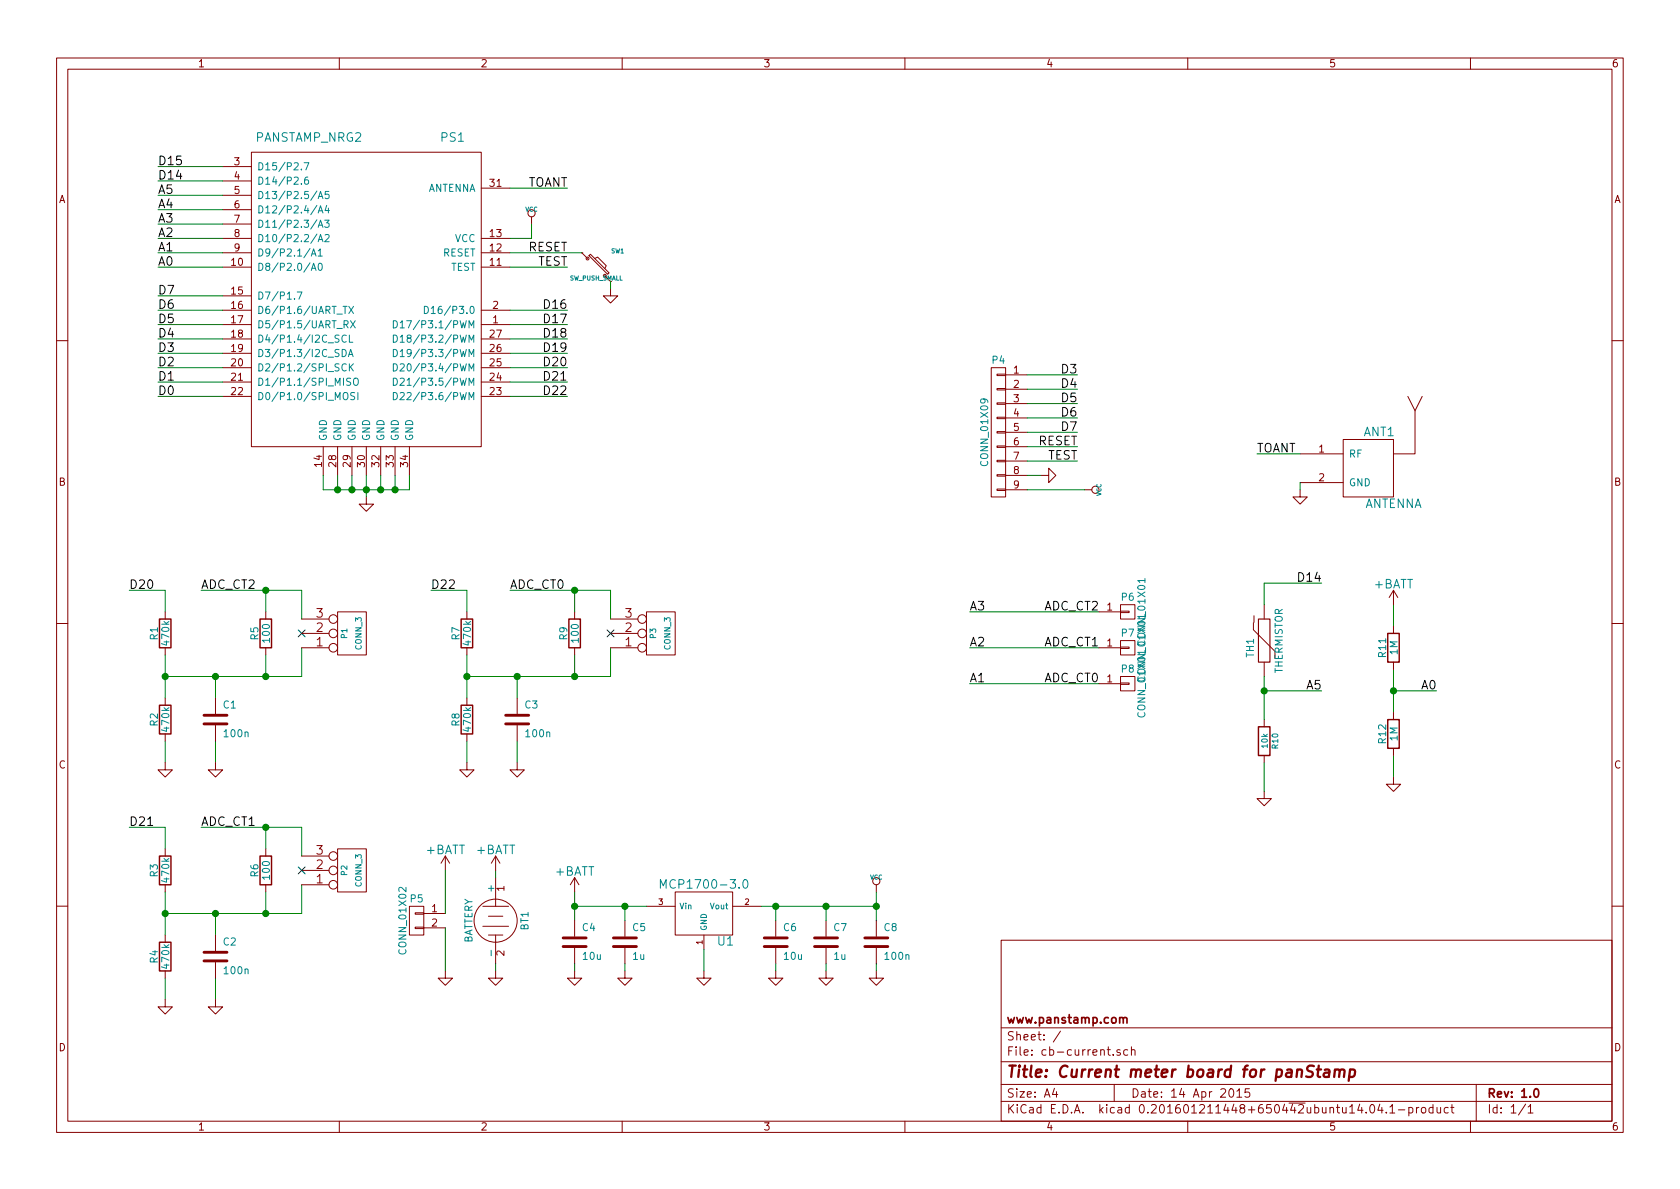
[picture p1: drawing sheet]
EESchema Schematic File Version 2
LIBS:cb-current-rescue
LIBS:power
LIBS:device
LIBS:transistors
LIBS:conn
LIBS:linear
LIBS:regul
LIBS:74xx
LIBS:cmos4000
LIBS:adc-dac
LIBS:memory
LIBS:xilinx
LIBS:microcontrollers
LIBS:dsp
LIBS:microchip
LIBS:analog_switches
LIBS:motorola
LIBS:texas
LIBS:intel
LIBS:audio
LIBS:interface
LIBS:digital-audio
LIBS:philips
LIBS:display
LIBS:cypress
LIBS:siliconi
LIBS:opto
LIBS:atmel
LIBS:contrib
LIBS:valves
LIBS:atmega8
LIBS:atmel89cxxxx
LIBS:atmel-1
LIBS:atmel-2005
LIBS:avr
LIBS:avr-1
LIBS:avr-2
LIBS:avr-3
LIBS:avr-4
LIBS:hopf
LIBS:rfm-ash
LIBS:mycomponents
LIBS:mcp120-130
LIBS:mcp3304
LIBS:microchip_mcp2120
LIBS:microchip-mcp125x-xxx
LIBS:toshiba
LIBS:cb-current-cache
EELAYER 25 0
EELAYER END
$Descr A4 11693 8268
encoding utf-8
Sheet 1 1
Title "Current meter board for panStamp"
Date "14 Apr 2015"
Rev "1.0"
Comp "www.panstamp.com"
Comment1 ""
Comment2 ""
Comment3 ""
Comment4 ""
$EndDescr
Wire Wire Line
	1150 6350 2100 6350
Wire Wire Line
	1150 6800 1150 6950
Wire Wire Line
	1150 6200 1150 6500
Wire Wire Line
	1150 5750 1150 5900
Connection ~ 1150 6350
Connection ~ 1850 5750
Wire Wire Line
	2100 6350 2100 6150
Connection ~ 1850 6350
Wire Wire Line
	2100 5950 2100 5750
Wire Wire Line
	1850 5750 1850 5900
Wire Wire Line
	1850 6200 1850 6350
Wire Wire Line
	2100 5750 1400 5750
Wire Wire Line
	1500 6800 1500 6950
Wire Wire Line
	1500 6350 1500 6500
Connection ~ 1500 6350
Connection ~ 1500 4700
Wire Wire Line
	1500 4700 1500 4850
Wire Wire Line
	1500 5150 1500 5300
Wire Wire Line
	1400 4100 2100 4100
Wire Wire Line
	1850 4550 1850 4700
Wire Wire Line
	1850 4100 1850 4250
Wire Wire Line
	2100 4100 2100 4300
Connection ~ 1850 4700
Wire Wire Line
	2100 4500 2100 4700
Connection ~ 1850 4100
Connection ~ 1150 4700
Wire Wire Line
	1150 4100 1150 4250
Wire Wire Line
	1150 4550 1150 4850
Wire Wire Line
	1150 5150 1150 5300
Wire Wire Line
	2100 4700 1150 4700
Wire Wire Line
	3550 4100 4250 4100
Wire Wire Line
	4000 4550 4000 4700
Wire Wire Line
	3600 5150 3600 5300
Wire Wire Line
	3250 5150 3250 5300
Wire Wire Line
	4000 4100 4000 4250
Wire Wire Line
	4250 4100 4250 4300
Connection ~ 4000 4700
Wire Wire Line
	4250 4500 4250 4700
Wire Wire Line
	3250 4550 3250 4850
Wire Wire Line
	3250 4100 3250 4250
Connection ~ 3250 4700
Wire Wire Line
	3600 4700 3600 4850
Connection ~ 3600 4700
Connection ~ 4000 4100
Wire Wire Line
	4250 4700 3250 4700
$Comp
L C C3
U 1 1
P 3600 5000
F 0 "C3" H 3650 5100 50  0000 L CNN
F 1 "100n" H 3650 4900 50  0000 L CNN
F 2 "old_mysmd:SM0603S" H 3600 5000 60  0001 C CNN
F 3 "" H 3600 5000 60  0001 C CNN
	1    3600 5000
	1    0    0    -1  
$EndComp
$Comp
L GND #PWR01
U 1 1
P 3600 5300
F 0 "#PWR01" H 3600 5300 30  0001 C CNN
F 1 "GND" H 3600 5230 30  0001 C CNN
F 2 "" H 3600 5300 60  0001 C CNN
F 3 "" H 3600 5300 60  0001 C CNN
	1    3600 5300
	1    0    0    -1  
$EndComp
$Comp
L GND #PWR02
U 1 1
P 3250 5300
F 0 "#PWR02" H 3250 5300 30  0001 C CNN
F 1 "GND" H 3250 5230 30  0001 C CNN
F 2 "" H 3250 5300 60  0001 C CNN
F 3 "" H 3250 5300 60  0001 C CNN
	1    3250 5300
	1    0    0    -1  
$EndComp
$Comp
L R R8
U 1 1
P 3250 5000
F 0 "R8" V 3330 5000 50  0000 C CNN
F 1 "470k" V 3250 5000 50  0000 C CNN
F 2 "old_mysmd:SM0603S" H 3250 5000 60  0001 C CNN
F 3 "" H 3250 5000 60  0001 C CNN
	1    3250 5000
	-1   0    0    1   
$EndComp
$Comp
L R R7
U 1 1
P 3250 4400
F 0 "R7" V 3330 4400 50  0000 C CNN
F 1 "470k" V 3250 4400 50  0000 C CNN
F 2 "old_mysmd:SM0603S" H 3250 4400 60  0001 C CNN
F 3 "" H 3250 4400 60  0001 C CNN
	1    3250 4400
	-1   0    0    1   
$EndComp
$Comp
L CONN_3 P3
U 1 1
P 4600 4400
F 0 "P3" V 4550 4400 40  0000 C CNN
F 1 "CONN_3" V 4650 4400 40  0000 C CNN
F 2 "mysmd:audio_jack_smd_01" H 4600 4400 60  0001 C CNN
F 3 "" H 4600 4400 60  0001 C CNN
	1    4600 4400
	1    0    0    1   
$EndComp
$Comp
L R R9
U 1 1
P 4000 4400
F 0 "R9" V 4080 4400 50  0000 C CNN
F 1 "100" V 4000 4400 50  0000 C CNN
F 2 "old_mysmd:SM0603S" H 4000 4400 60  0001 C CNN
F 3 "" H 4000 4400 60  0001 C CNN
	1    4000 4400
	-1   0    0    1   
$EndComp
Text Label 1400 5750 0    60   ~ 0
ADC_CT1
$Comp
L R R6
U 1 1
P 1850 6050
F 0 "R6" V 1930 6050 50  0000 C CNN
F 1 "100" V 1850 6050 50  0000 C CNN
F 2 "old_mysmd:SM0603S" H 1850 6050 60  0001 C CNN
F 3 "" H 1850 6050 60  0001 C CNN
	1    1850 6050
	-1   0    0    1   
$EndComp
$Comp
L CONN_3 P2
U 1 1
P 2450 6050
F 0 "P2" V 2400 6050 40  0000 C CNN
F 1 "CONN_3" V 2500 6050 40  0000 C CNN
F 2 "mysmd:audio_jack_smd_01" H 2450 6050 60  0001 C CNN
F 3 "" H 2450 6050 60  0001 C CNN
	1    2450 6050
	1    0    0    1   
$EndComp
NoConn ~ 2100 6050
$Comp
L C C2
U 1 1
P 1500 6650
F 0 "C2" H 1550 6750 50  0000 L CNN
F 1 "100n" H 1550 6550 50  0000 L CNN
F 2 "old_mysmd:SM0603S" H 1500 6650 60  0001 C CNN
F 3 "" H 1500 6650 60  0001 C CNN
	1    1500 6650
	1    0    0    -1  
$EndComp
$Comp
L GND #PWR03
U 1 1
P 1150 6950
F 0 "#PWR03" H 1150 6950 30  0001 C CNN
F 1 "GND" H 1150 6880 30  0001 C CNN
F 2 "" H 1150 6950 60  0001 C CNN
F 3 "" H 1150 6950 60  0001 C CNN
	1    1150 6950
	1    0    0    -1  
$EndComp
$Comp
L R R4
U 1 1
P 1150 6650
F 0 "R4" V 1230 6650 50  0000 C CNN
F 1 "470k" V 1150 6650 50  0000 C CNN
F 2 "old_mysmd:SM0603S" H 1150 6650 60  0001 C CNN
F 3 "" H 1150 6650 60  0001 C CNN
	1    1150 6650
	-1   0    0    1   
$EndComp
$Comp
L R R3
U 1 1
P 1150 6050
F 0 "R3" V 1230 6050 50  0000 C CNN
F 1 "470k" V 1150 6050 50  0000 C CNN
F 2 "old_mysmd:SM0603S" H 1150 6050 60  0001 C CNN
F 3 "" H 1150 6050 60  0001 C CNN
	1    1150 6050
	-1   0    0    1   
$EndComp
$Comp
L GND #PWR04
U 1 1
P 1500 6950
F 0 "#PWR04" H 1500 6950 30  0001 C CNN
F 1 "GND" H 1500 6880 30  0001 C CNN
F 2 "" H 1500 6950 60  0001 C CNN
F 3 "" H 1500 6950 60  0001 C CNN
	1    1500 6950
	1    0    0    -1  
$EndComp
$Comp
L GND #PWR05
U 1 1
P 1500 5300
F 0 "#PWR05" H 1500 5300 30  0001 C CNN
F 1 "GND" H 1500 5230 30  0001 C CNN
F 2 "" H 1500 5300 60  0001 C CNN
F 3 "" H 1500 5300 60  0001 C CNN
	1    1500 5300
	1    0    0    -1  
$EndComp
$Comp
L R R1
U 1 1
P 1150 4400
F 0 "R1" V 1230 4400 50  0000 C CNN
F 1 "470k" V 1150 4400 50  0000 C CNN
F 2 "old_mysmd:SM0603S" H 1150 4400 60  0001 C CNN
F 3 "" H 1150 4400 60  0001 C CNN
	1    1150 4400
	-1   0    0    1   
$EndComp
$Comp
L R R2
U 1 1
P 1150 5000
F 0 "R2" V 1230 5000 50  0000 C CNN
F 1 "470k" V 1150 5000 50  0000 C CNN
F 2 "old_mysmd:SM0603S" H 1150 5000 60  0001 C CNN
F 3 "" H 1150 5000 60  0001 C CNN
	1    1150 5000
	-1   0    0    1   
$EndComp
$Comp
L GND #PWR06
U 1 1
P 1150 5300
F 0 "#PWR06" H 1150 5300 30  0001 C CNN
F 1 "GND" H 1150 5230 30  0001 C CNN
F 2 "" H 1150 5300 60  0001 C CNN
F 3 "" H 1150 5300 60  0001 C CNN
	1    1150 5300
	1    0    0    -1  
$EndComp
$Comp
L C C1
U 1 1
P 1500 5000
F 0 "C1" H 1550 5100 50  0000 L CNN
F 1 "100n" H 1550 4900 50  0000 L CNN
F 2 "old_mysmd:SM0603S" H 1500 5000 60  0001 C CNN
F 3 "" H 1500 5000 60  0001 C CNN
	1    1500 5000
	1    0    0    -1  
$EndComp
NoConn ~ 2100 4400
$Comp
L CONN_3 P1
U 1 1
P 2450 4400
F 0 "P1" V 2400 4400 40  0000 C CNN
F 1 "CONN_3" V 2500 4400 40  0000 C CNN
F 2 "mysmd:audio_jack_smd_01" H 2450 4400 60  0001 C CNN
F 3 "" H 2450 4400 60  0001 C CNN
	1    2450 4400
	1    0    0    1   
$EndComp
$Comp
L R R5
U 1 1
P 1850 4400
F 0 "R5" V 1930 4400 50  0000 C CNN
F 1 "100" V 1850 4400 50  0000 C CNN
F 2 "old_mysmd:SM0603S" H 1850 4400 60  0001 C CNN
F 3 "" H 1850 4400 60  0001 C CNN
	1    1850 4400
	-1   0    0    1   
$EndComp
Text Label 1400 4100 0    60   ~ 0
ADC_CT2
Text Label 3550 4100 0    60   ~ 0
ADC_CT0
$Comp
L BATTERY BT1
U 1 1
P 3450 6400
F 0 "BT1" H 3450 6600 50  0000 C CNN
F 1 "BATTERY" H 3450 6210 50  0000 C CNN
F 2 "myconnectors:JMP-2" H 3450 6400 60  0001 C CNN
F 3 "" H 3450 6400 60  0000 C CNN
	1    3450 6400
	0    1    1    0   
$EndComp
$Comp
L GND #PWR07
U 1 1
P 3450 6750
F 0 "#PWR07" H 3450 6750 30  0001 C CNN
F 1 "GND" H 3450 6680 30  0001 C CNN
F 2 "" H 3450 6750 60  0000 C CNN
F 3 "" H 3450 6750 60  0000 C CNN
	1    3450 6750
	1    0    0    -1  
$EndComp
Wire Wire Line
	3450 6100 3450 6050
Wire Wire Line
	3450 6750 3450 6700
Wire Wire Line
	6750 4250 7650 4250
Wire Wire Line
	6750 4500 7650 4500
Wire Wire Line
	6750 4750 7650 4750
Text Label 7650 4250 2    60   ~ 0
ADC_CT2
Text Label 7650 4750 2    60   ~ 0
ADC_CT0
Text Label 7650 4500 2    60   ~ 0
ADC_CT1
$Comp
L SW_PUSH_SMALL SW1
U 1 1
P 4150 1850
F 0 "SW1" H 4300 1960 30  0000 C CNN
F 1 "SW_PUSH_SMALL" H 4150 1771 30  0000 C CNN
F 2 "mysmd:switch-tact-noah" H 4150 1850 60  0001 C CNN
F 3 "" H 4150 1850 60  0000 C CNN
	1    4150 1850
	1    0    0    -1  
$EndComp
$Comp
L GND #PWR08
U 1 1
P 4250 2000
F 0 "#PWR08" H 4250 2000 30  0001 C CNN
F 1 "GND" H 4250 1930 30  0001 C CNN
F 2 "" H 4250 2000 60  0000 C CNN
F 3 "" H 4250 2000 60  0000 C CNN
	1    4250 2000
	1    0    0    -1  
$EndComp
Wire Wire Line
	4250 1950 4250 2000
$Comp
L CONN_01X09 P4
U 1 1
P 6950 3000
F 0 "P4" H 6950 3500 50  0000 C CNN
F 1 "CONN_01X09" V 7050 3000 50  0000 C CNN
F 2 "mysmd:audio_jack_smd_01" H 6950 3000 60  0001 C CNN
F 3 "" H 6950 3000 60  0000 C CNN
	1    6950 3000
	-1   0    0    -1  
$EndComp
Text Label 7500 3200 2    60   ~ 0
TEST
Text Label 7500 3100 2    60   ~ 0
RESET
$Comp
L VCC #PWR09
U 1 1
P 7550 3400
F 0 "#PWR09" H 7550 3500 30  0001 C CNN
F 1 "VCC" H 7550 3500 30  0000 C CNN
F 2 "" H 7550 3400 60  0001 C CNN
F 3 "" H 7550 3400 60  0001 C CNN
	1    7550 3400
	0    1    1    0   
$EndComp
Wire Wire Line
	7150 2600 7500 2600
Wire Wire Line
	7150 2700 7500 2700
Wire Wire Line
	7150 2800 7500 2800
Text Label 7500 2800 2    60   ~ 0
D5
Wire Wire Line
	7150 2900 7500 2900
Text Label 7500 2900 2    60   ~ 0
D6
Wire Wire Line
	7150 3000 7500 3000
$Comp
L PANSTAMP_NRG2-RESCUE-cb-current PS1
U 1 1
P 2550 2050
F 0 "PS1" H 3150 3150 60  0000 C CNN
F 1 "PANSTAMP_NRG2" H 2150 3150 60  0000 C CNN
F 2 "mysmd:PANSTAMP_2" H 2600 2450 60  0001 C CNN
F 3 "" H 2600 2450 60  0000 C CNN
	1    2550 2050
	1    0    0    -1  
$EndComp
Wire Wire Line
	7150 3200 7500 3200
Wire Wire Line
	7150 3100 7500 3100
Wire Wire Line
	7150 3400 7550 3400
$Comp
L VCC #PWR010
U 1 1
P 3700 1550
F 0 "#PWR010" H 3700 1650 30  0001 C CNN
F 1 "VCC" H 3700 1650 30  0000 C CNN
F 2 "" H 3700 1550 60  0001 C CNN
F 3 "" H 3700 1550 60  0001 C CNN
	1    3700 1550
	1    0    0    -1  
$EndComp
Wire Wire Line
	3550 1650 3700 1650
Wire Wire Line
	3700 1650 3700 1550
$Comp
L GND #PWR011
U 1 1
P 2550 3450
F 0 "#PWR011" H 2550 3450 30  0001 C CNN
F 1 "GND" H 2550 3380 30  0001 C CNN
F 2 "" H 2550 3450 60  0001 C CNN
F 3 "" H 2550 3450 60  0001 C CNN
	1    2550 3450
	1    0    0    -1  
$EndComp
Wire Wire Line
	2250 3300 2250 3400
Wire Wire Line
	2250 3400 2850 3400
Wire Wire Line
	2850 3400 2850 3300
Wire Wire Line
	2550 3300 2550 3450
Connection ~ 2550 3400
Wire Wire Line
	2450 3300 2450 3400
Connection ~ 2450 3400
Wire Wire Line
	2350 3300 2350 3400
Connection ~ 2350 3400
Wire Wire Line
	2650 3300 2650 3400
Connection ~ 2650 3400
Wire Wire Line
	2750 3300 2750 3400
Connection ~ 2750 3400
Wire Wire Line
	3550 1750 4050 1750
Wire Wire Line
	3550 1850 3950 1850
Text Label 3950 1750 2    60   ~ 0
RESET
Text Label 3950 1850 2    60   ~ 0
TEST
Wire Wire Line
	3550 2150 3950 2150
Wire Wire Line
	3550 2250 3950 2250
Text Label 3950 2150 2    60   ~ 0
D16
Text Label 3950 2250 2    60   ~ 0
D17
Wire Wire Line
	3550 2350 3950 2350
Wire Wire Line
	3550 2450 3950 2450
Text Label 3950 2350 2    60   ~ 0
D18
Text Label 3950 2450 2    60   ~ 0
D19
Wire Wire Line
	3550 2550 3950 2550
Text Label 3950 2550 2    60   ~ 0
D20
Wire Wire Line
	3550 2650 3950 2650
Wire Wire Line
	3550 2750 3950 2750
Text Label 3950 2650 2    60   ~ 0
D21
Text Label 3950 2750 2    60   ~ 0
D22
Wire Wire Line
	1550 1150 1100 1150
Text Label 1100 1150 0    60   ~ 0
D15
Wire Wire Line
	1550 1250 1100 1250
Text Label 1100 1250 0    60   ~ 0
D14
Wire Wire Line
	1550 1350 1100 1350
Text Label 1100 1350 0    60   ~ 0
A5
Wire Wire Line
	1550 1450 1100 1450
Text Label 1100 1450 0    60   ~ 0
A4
Wire Wire Line
	1550 1550 1100 1550
Wire Wire Line
	1550 1650 1100 1650
Wire Wire Line
	1550 1750 1100 1750
Wire Wire Line
	1550 1850 1100 1850
Wire Wire Line
	1550 2050 1100 2050
Wire Wire Line
	1550 2150 1100 2150
Text Label 1100 2150 0    60   ~ 0
D6
Wire Wire Line
	1550 2250 1100 2250
Text Label 1100 2250 0    60   ~ 0
D5
Wire Wire Line
	1550 2350 1100 2350
Wire Wire Line
	1550 2450 1100 2450
Text Label 1100 2450 0    60   ~ 0
D3
Wire Wire Line
	1550 2550 1100 2550
Text Label 1100 2550 0    60   ~ 0
D2
Wire Wire Line
	1550 2650 1100 2650
Text Label 1100 2650 0    60   ~ 0
D1
Wire Wire Line
	1550 2750 1100 2750
Text Label 1100 2750 0    60   ~ 0
D0
Wire Wire Line
	7150 3300 7250 3300
$Comp
L THERMISTOR TH1
U 1 1
P 8800 4450
F 0 "TH1" V 8900 4500 50  0000 C CNN
F 1 "THERMISTOR" V 8700 4450 50  0000 C CNN
F 2 "mysmd:SM0603S" H 8800 4450 60  0001 C CNN
F 3 "" H 8800 4450 60  0000 C CNN
	1    8800 4450
	-1   0    0    1   
$EndComp
$Comp
L R R10
U 1 1
P 8800 5150
F 0 "R10" V 8880 5150 40  0000 C CNN
F 1 "10k" V 8807 5151 40  0000 C CNN
F 2 "old_mysmd:SM0603S" V 8730 5150 30  0001 C CNN
F 3 "" H 8800 5150 30  0001 C CNN
	1    8800 5150
	1    0    0    -1  
$EndComp
Wire Wire Line
	8800 4700 8800 5000
$Comp
L GND #PWR012
U 1 1
P 8800 5500
F 0 "#PWR012" H 8800 5500 30  0001 C CNN
F 1 "GND" H 8800 5430 30  0001 C CNN
F 2 "" H 8800 5500 60  0001 C CNN
F 3 "" H 8800 5500 60  0001 C CNN
	1    8800 5500
	1    0    0    -1  
$EndComp
Wire Wire Line
	8800 5300 8800 5500
Wire Wire Line
	8800 4200 8800 4050
Wire Wire Line
	8800 4050 9200 4050
Wire Wire Line
	8800 4800 9200 4800
Connection ~ 8800 4800
Text Label 9200 4800 2    60   ~ 0
A5
Text Label 9200 4050 2    60   ~ 0
D14
Text Label 1100 2050 0    60   ~ 0
D7
$Comp
L ANTENNA ANT1
U 1 1
P 9500 3250
F 0 "ANT1" H 9600 3500 60  0000 C CNN
F 1 "ANTENNA" H 9700 3000 60  0000 C CNN
F 2 "myconnectors:SMA_RightAngle_Tyco" H 9500 3250 60  0001 C CNN
F 3 "" H 9500 3250 60  0000 C CNN
	1    9500 3250
	1    0    0    -1  
$EndComp
Wire Wire Line
	8750 3150 9050 3150
$Comp
L GND #PWR013
U 1 1
P 9050 3400
F 0 "#PWR013" H 9050 3400 30  0001 C CNN
F 1 "GND" H 9050 3330 30  0001 C CNN
F 2 "" H 9050 3400 60  0001 C CNN
F 3 "" H 9050 3400 60  0001 C CNN
	1    9050 3400
	1    0    0    -1  
$EndComp
Wire Wire Line
	9050 3400 9050 3350
Text Label 7500 3000 2    60   ~ 0
D7
Text Label 1100 2350 0    60   ~ 0
D4
Text Label 7500 2600 2    60   ~ 0
D3
Text Label 7500 2700 2    60   ~ 0
D4
$Comp
L GND #PWR014
U 1 1
P 7250 3300
F 0 "#PWR014" H 7250 3300 30  0001 C CNN
F 1 "GND" H 7250 3230 30  0001 C CNN
F 2 "" H 7250 3300 60  0001 C CNN
F 3 "" H 7250 3300 60  0001 C CNN
	1    7250 3300
	0    -1   -1   0   
$EndComp
Text Label 8750 3150 0    60   ~ 0
TOANT
Wire Wire Line
	3550 1300 3950 1300
Text Label 3950 1300 2    60   ~ 0
TOANT
Text Label 1100 1850 0    60   ~ 0
A0
Text Label 1100 1550 0    60   ~ 0
A3
Text Label 1100 1650 0    60   ~ 0
A2
Text Label 1100 1750 0    60   ~ 0
A1
Text Label 10000 4800 2    60   ~ 0
A0
Text Label 6750 4750 0    60   ~ 0
A1
Text Label 6750 4500 0    60   ~ 0
A2
$Comp
L MCP1702 U1
U 1 1
P 4900 6350
F 0 "U1" H 5050 6154 60  0000 C CNN
F 1 "MCP1700-3.0" H 4900 6550 60  0000 C CNN
F 2 "libcms:SOT23" H 4900 6350 60  0001 C CNN
F 3 "" H 4900 6350 60  0000 C CNN
	1    4900 6350
	1    0    0    -1  
$EndComp
$Comp
L GND #PWR015
U 1 1
P 4350 6750
F 0 "#PWR015" H 4350 6750 30  0001 C CNN
F 1 "GND" H 4350 6680 30  0001 C CNN
F 2 "" H 4350 6750 60  0001 C CNN
F 3 "" H 4350 6750 60  0001 C CNN
	1    4350 6750
	1    0    0    -1  
$EndComp
$Comp
L C C5
U 1 1
P 4350 6550
F 0 "C5" H 4400 6650 50  0000 L CNN
F 1 "1u" H 4400 6450 50  0000 L CNN
F 2 "mysmd:SM0603S" H 4350 6550 60  0001 C CNN
F 3 "" H 4350 6550 60  0001 C CNN
	1    4350 6550
	1    0    0    -1  
$EndComp
Wire Wire Line
	4350 6750 4350 6700
Wire Wire Line
	4000 6300 4500 6300
Wire Wire Line
	4350 6300 4350 6400
Connection ~ 4350 6300
$Comp
L GND #PWR016
U 1 1
P 4900 6750
F 0 "#PWR016" H 4900 6750 30  0001 C CNN
F 1 "GND" H 4900 6680 30  0001 C CNN
F 2 "" H 4900 6750 60  0001 C CNN
F 3 "" H 4900 6750 60  0001 C CNN
	1    4900 6750
	1    0    0    -1  
$EndComp
Wire Wire Line
	4900 6750 4900 6600
$Comp
L VCC #PWR017
U 1 1
P 6100 6200
F 0 "#PWR017" H 6100 6300 30  0001 C CNN
F 1 "VCC" H 6100 6300 30  0000 C CNN
F 2 "" H 6100 6200 60  0000 C CNN
F 3 "" H 6100 6200 60  0000 C CNN
	1    6100 6200
	1    0    0    -1  
$EndComp
Wire Wire Line
	5300 6300 6100 6300
Wire Wire Line
	6100 6200 6100 6400
Wire Wire Line
	4000 6200 4000 6400
$Comp
L GND #PWR018
U 1 1
P 4000 6750
F 0 "#PWR018" H 4000 6750 30  0001 C CNN
F 1 "GND" H 4000 6680 30  0001 C CNN
F 2 "" H 4000 6750 60  0001 C CNN
F 3 "" H 4000 6750 60  0001 C CNN
	1    4000 6750
	1    0    0    -1  
$EndComp
$Comp
L C C4
U 1 1
P 4000 6550
F 0 "C4" H 4050 6650 50  0000 L CNN
F 1 "10u" H 4050 6450 50  0000 L CNN
F 2 "old_mysmd:SM0603S" H 4000 6550 60  0001 C CNN
F 3 "" H 4000 6550 60  0001 C CNN
	1    4000 6550
	1    0    0    -1  
$EndComp
Wire Wire Line
	4000 6750 4000 6700
Connection ~ 4000 6300
$Comp
L GND #PWR019
U 1 1
P 5750 6750
F 0 "#PWR019" H 5750 6750 30  0001 C CNN
F 1 "GND" H 5750 6680 30  0001 C CNN
F 2 "" H 5750 6750 60  0001 C CNN
F 3 "" H 5750 6750 60  0001 C CNN
	1    5750 6750
	1    0    0    -1  
$EndComp
$Comp
L C C7
U 1 1
P 5750 6550
F 0 "C7" H 5800 6650 50  0000 L CNN
F 1 "1u" H 5800 6450 50  0000 L CNN
F 2 "mysmd:SM0603S" H 5750 6550 60  0001 C CNN
F 3 "" H 5750 6550 60  0001 C CNN
	1    5750 6550
	1    0    0    -1  
$EndComp
Wire Wire Line
	5750 6750 5750 6700
$Comp
L GND #PWR020
U 1 1
P 5400 6750
F 0 "#PWR020" H 5400 6750 30  0001 C CNN
F 1 "GND" H 5400 6680 30  0001 C CNN
F 2 "" H 5400 6750 60  0001 C CNN
F 3 "" H 5400 6750 60  0001 C CNN
	1    5400 6750
	1    0    0    -1  
$EndComp
$Comp
L C C6
U 1 1
P 5400 6550
F 0 "C6" H 5450 6650 50  0000 L CNN
F 1 "10u" H 5450 6450 50  0000 L CNN
F 2 "mysmd:SM0603S" H 5400 6550 60  0001 C CNN
F 3 "" H 5400 6550 60  0001 C CNN
	1    5400 6550
	1    0    0    -1  
$EndComp
Wire Wire Line
	5400 6750 5400 6700
$Comp
L C C8
U 1 1
P 6100 6550
F 0 "C8" H 6150 6650 50  0000 L CNN
F 1 "100n" H 6150 6450 50  0000 L CNN
F 2 "old_mysmd:SM0603S" H 6100 6550 60  0001 C CNN
F 3 "" H 6100 6550 60  0001 C CNN
	1    6100 6550
	1    0    0    -1  
$EndComp
$Comp
L GND #PWR021
U 1 1
P 6100 6750
F 0 "#PWR021" H 6100 6750 30  0001 C CNN
F 1 "GND" H 6100 6680 30  0001 C CNN
F 2 "" H 6100 6750 60  0001 C CNN
F 3 "" H 6100 6750 60  0001 C CNN
	1    6100 6750
	1    0    0    -1  
$EndComp
Wire Wire Line
	6100 6750 6100 6700
Connection ~ 5400 6300
Connection ~ 6100 6300
Wire Wire Line
	5750 6400 5750 6300
Connection ~ 5750 6300
Wire Wire Line
	5400 6400 5400 6300
$Comp
L +BATT #PWR022
U 1 1
P 4000 6200
F 0 "#PWR022" H 4000 6050 60  0001 C CNN
F 1 "+BATT" H 4000 6340 60  0000 C CNN
F 2 "" H 4000 6200 60  0000 C CNN
F 3 "" H 4000 6200 60  0000 C CNN
	1    4000 6200
	1    0    0    -1  
$EndComp
$Comp
L +BATT #PWR023
U 1 1
P 3450 6050
F 0 "#PWR023" H 3450 5900 60  0001 C CNN
F 1 "+BATT" H 3450 6190 60  0000 C CNN
F 2 "" H 3450 6050 60  0000 C CNN
F 3 "" H 3450 6050 60  0000 C CNN
	1    3450 6050
	1    0    0    -1  
$EndComp
$Comp
L CONN_01X02 P5
U 1 1
P 2900 6400
F 0 "P5" H 2900 6550 50  0000 C CNN
F 1 "CONN_01X02" V 3000 6400 50  0000 C CNN
F 2 "myconnectors:JMP-2" H 2900 6400 60  0001 C CNN
F 3 "" H 2900 6400 60  0000 C CNN
	1    2900 6400
	-1   0    0    -1  
$EndComp
$Comp
L +BATT #PWR024
U 1 1
P 3100 6050
F 0 "#PWR024" H 3100 5900 60  0001 C CNN
F 1 "+BATT" H 3100 6190 60  0000 C CNN
F 2 "" H 3100 6050 60  0000 C CNN
F 3 "" H 3100 6050 60  0000 C CNN
	1    3100 6050
	1    0    0    -1  
$EndComp
Wire Wire Line
	3100 6350 3100 6050
$Comp
L GND #PWR025
U 1 1
P 3100 6750
F 0 "#PWR025" H 3100 6750 30  0001 C CNN
F 1 "GND" H 3100 6680 30  0001 C CNN
F 2 "" H 3100 6750 60  0000 C CNN
F 3 "" H 3100 6750 60  0000 C CNN
	1    3100 6750
	1    0    0    -1  
$EndComp
Wire Wire Line
	3100 6450 3100 6750
NoConn ~ 4250 4400
$Comp
L CONN_01X01 P8
U 1 1
P 7850 4750
F 0 "P8" H 7850 4850 50  0000 C CNN
F 1 "CONN_01X01" V 7950 4750 50  0000 C CNN
F 2 "myconnectors:pin" H 7850 4750 60  0001 C CNN
F 3 "" H 7850 4750 60  0000 C CNN
	1    7850 4750
	1    0    0    -1  
$EndComp
$Comp
L CONN_01X01 P7
U 1 1
P 7850 4500
F 0 "P7" H 7850 4600 50  0000 C CNN
F 1 "CONN_01X01" V 7950 4500 50  0000 C CNN
F 2 "myconnectors:pin" H 7850 4500 60  0001 C CNN
F 3 "" H 7850 4500 60  0000 C CNN
	1    7850 4500
	1    0    0    -1  
$EndComp
$Comp
L CONN_01X01 P6
U 1 1
P 7850 4250
F 0 "P6" H 7850 4350 50  0000 C CNN
F 1 "CONN_01X01" V 7950 4250 50  0000 C CNN
F 2 "myconnectors:pin" H 7850 4250 60  0001 C CNN
F 3 "" H 7850 4250 60  0000 C CNN
	1    7850 4250
	1    0    0    -1  
$EndComp
Text Label 6750 4250 0    60   ~ 0
A3
Wire Wire Line
	9700 5250 9700 5400
Wire Wire Line
	9700 4650 9700 4950
Wire Wire Line
	9700 4200 9700 4350
Connection ~ 9700 4800
$Comp
L GND #PWR026
U 1 1
P 9700 5400
F 0 "#PWR026" H 9700 5400 30  0001 C CNN
F 1 "GND" H 9700 5330 30  0001 C CNN
F 2 "" H 9700 5400 60  0001 C CNN
F 3 "" H 9700 5400 60  0001 C CNN
	1    9700 5400
	1    0    0    -1  
$EndComp
$Comp
L R R12
U 1 1
P 9700 5100
F 0 "R12" V 9780 5100 50  0000 C CNN
F 1 "1M" V 9700 5100 50  0000 C CNN
F 2 "old_mysmd:SM0603S" H 9700 5100 60  0001 C CNN
F 3 "" H 9700 5100 60  0001 C CNN
	1    9700 5100
	-1   0    0    1   
$EndComp
$Comp
L R R11
U 1 1
P 9700 4500
F 0 "R11" V 9780 4500 50  0000 C CNN
F 1 "1M" V 9700 4500 50  0000 C CNN
F 2 "old_mysmd:SM0603S" H 9700 4500 60  0001 C CNN
F 3 "" H 9700 4500 60  0001 C CNN
	1    9700 4500
	-1   0    0    1   
$EndComp
Wire Wire Line
	9700 4800 10000 4800
$Comp
L +BATT #PWR027
U 1 1
P 9700 4200
F 0 "#PWR027" H 9700 4050 60  0001 C CNN
F 1 "+BATT" H 9700 4340 60  0000 C CNN
F 2 "" H 9700 4200 60  0000 C CNN
F 3 "" H 9700 4200 60  0000 C CNN
	1    9700 4200
	1    0    0    -1  
$EndComp
Wire Wire Line
	3250 4100 3000 4100
Wire Wire Line
	1150 4100 900  4100
Wire Wire Line
	1150 5750 900  5750
Text Label 900  4100 0    60   ~ 0
D20
Text Label 900  5750 0    60   ~ 0
D21
Text Label 3000 4100 0    60   ~ 0
D22
$EndSCHEMATC
